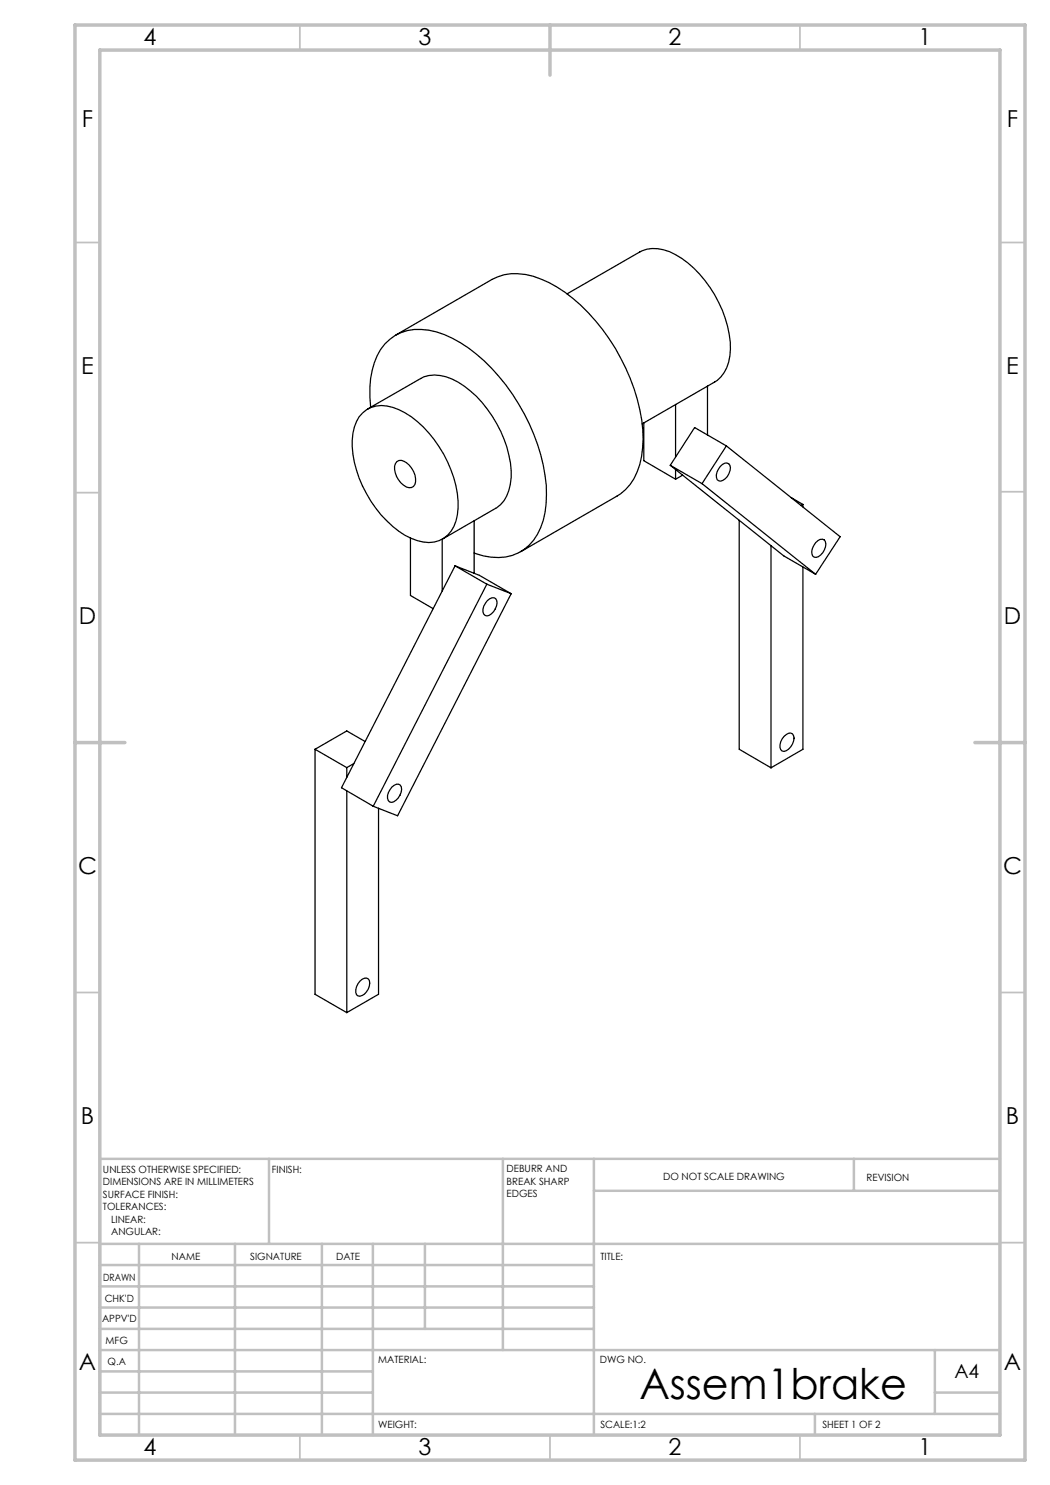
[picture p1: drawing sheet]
<svg xmlns="http://www.w3.org/2000/svg" width="210mm" height="297mm" viewBox="0 0 210 297" stroke-linecap="round" stroke-linejoin="round" font-family="sans-serif">
<g fill="none" stroke="#c0c0c0" stroke-width=".35">
<path d="M60 5v5M160 5v5M15 48.5h5M200 48.5h5M15 98.5h5M200 98.4h5M15 198.5h5M200 198.5h5M15 248.5h5M200 248.5h5M60 287v5M110 287v5"/>
<path d="M160 287v5"/>
</g>
<g fill="none" stroke="#c0c0c0" stroke-width=".5">
<path d="M53.8 231.8v17M100.6 231.8v38.2M118.8 231.8v55.2M118.8 238.2h81.2M170.8 231.8v6.4M200 231.8h-180v55.2M20 248.8h180M20 257.3h98.8M20 253h98.8M27.8 248.8v38.2M47 248.8v38.2M64.4 248.8v38.2"/>
<path d="M74.6 248.8v38.2M85 248.8v17M20 265.8h98.8M20 261.5h98.8M20 278.5h54.6M20 274.3h54.6M20 270h180M187 278.5h13M187 270v12.8M20 282.8h180M163 282.8v4.2"/>
</g>
<path d="M15 5h190v287h-190zM20 10h180v277h-180zM110 5v10M15 148.5h10M195 148.5h10" fill="none" stroke="#c0c0c0" stroke-width=".7"/>
<g fill="none" stroke="#000" stroke-width=".25">
<path d="M113.4 58.8l14.6-8.4a7.1 7.1 0 0 1 7.1 .5 23.2 23.2 0 0 1 11 18.9 7.5 7.5 0 0 1-3.1 6.6l-14.6 8.4M79.1 67l19.3-11.1a10.8 10.8 0 0 1 9.8-.1 31.2 31.2 0 0 1 13.6 11.9 37.8 37.8 0 0 1 6.8 20.1 14.2 14.2 0 0 1-3.5 10.1l-1.7 1.3-19.3 11.1M141.5 77.2v9.8M72.5 82.6a5.8 5.8 0 0 1 6.1-1.1 19.3 19.3 0 0 1 10.2 9.4 19.8 19.8 0 0 1 2.7 12.1 5.8 5.8 0 0 1-8 5.1 18.5 18.5 0 0 1-9.3-7.8 21.2 21.2 0 0 1-3.6-13.7 7 7 0 0 1 1.9-4zM73.5 81.8l10.6-6.1a6.8 6.8 0 0 1 6.3 .1 22.5 22.5 0 0 1 11 13.7 14 14 0 0 1 0 9.7 5.4 5.4 0 0 1-2.3 2.5l-10.6 6.1M74.1 81.5a18.1 18.1 0 0 1 2-11.6 9.2 9.2 0 0 1 9.7-3.9 24.2 24.2 0 0 1 12.6 7.7 40.4 40.4 0 0 1 10.9 23.3 16.7 16.7 0 0 1-2.6 11.1 9.3 9.3 0 0 1-10 3.1l-1.9-.6M79.4 92.3a1.5 1.5 0 0 1 1.9 .3 4.2 4.2 0 0 1 1.7 4.3 1.33 1.33 0 0 1-2.3 .1 4.1 4.1 0 0 1-1.6-4.3zM128.8 84.6v7.5l6.3 3.7M134.1 93.1l22.7 18.1 6.3 3.7M134.1 93.1l6.3 3.6M135.1 80.9v10.5M135.1 93.9v1.9"/>
<path d="M136.5 95l-1.4 .8M140.4 96.7l22.7 18.2M144 93.3a1.15 1.15 0 0 1 2-.2 2.81 2.81 0 0 1-1.9 3.1h-.3a1.55 1.55 0 0 1-.1-2.4zM145.3 89.2l-4.9 7.5M145.3 89.2l-6.4-3.7-4.8 7.6M145.3 89.2l22.7 18.1-4.9 7.6M158.2 99.5l2.4 1.4M82.1 107.6v11.5l4.5 2.6M88.4 107.8v10.4M91 113.2l-22.7 44.3 6.3 3.8M91 113.2l6.4 3.6M91 113.2l4.9 1.9 6.3 3.6"/>
<path d="M94.8 104.2v10.4M97.4 116.8l-22.8 44.5M97.4 116.8l4.8 1.9M102.2 118.7l-22.7 44.5-4.9-1.9M147.8 104.1v45.8l6.4 3.7M154.2 109.1v44.5M160.6 100.9l-.4 .2M160.6 100.9v.5M160.6 113.4v36.5l-6.4 3.7M163.1 108.5a1.15 1.15 0 0 1 2-.2 2.77 2.77 0 0 1-1.9 3.2l-.4-.1a1.61 1.61 0 0 1 0-2.3zM97.5 120.1a1.07 1.07 0 0 1 1.8 0 2.82 2.82 0 0 1-1.9 3.1 1.02 1.02 0 0 1-.8-1.4l.2-.6zM63 149.9v49l6.4 3.6"/>
<path d="M63 149.9l6.4 3.6M69.4 153.5v2M69.4 158.2v44.3M70.8 152.7l-1.4 .8M73 148.3l-3.6-2.1-6.4 3.7M78.4 157.4a1.07 1.07 0 0 1 1.9 0 2.82 2.82 0 0 1-2 3.1 1.02 1.02 0 0 1-.8-1.4l.2-.6zM156.8 147.3a1.09 1.09 0 0 1 1.9-.2 2.77 2.77 0 0 1-1.9 3.2 .95 .95 0 0 1-.8-1.3l.4-1.2zM75.7 161.6v37.3l-6.3 3.6M72 196.2a1.13 1.13 0 0 1 1.9-.1 2.72 2.72 0 0 1-1.9 3.1h-.4a1.43 1.43 0 0 1-.3-1.8z"/>
</g>
<text font-size="8.5" x="127.9" y="279.7">Assem1brake</text>
<g font-size="4.7">
<text x="28.7" y="9">4</text>
<text x="83.7" y="9">3</text>
<text x="133.7" y="9">2</text>
<text x="183.7" y="9">1</text>
<text x="16.4" y="25.5">F</text>
<text x="201.4" y="25.5">F</text>
<text x="16.2" y="74.7">E</text>
<text x="201.2" y="74.8">E</text>
<text x="15.8" y="124.7">D</text>
<text x="200.8" y="124.7">D</text>
<text x="15.6" y="174.7">C</text>
<text x="200.6" y="174.7">C</text>
<text x="16.2" y="224.7">B</text>
<text x="201.2" y="224.7">B</text>
<text x="15.8" y="274">A</text>
<text x="200.8" y="274">A</text>
<text x="28.7" y="291">4</text>
<text x="83.7" y="291">3</text>
<text x="133.7" y="291">2</text>
<text x="183.7" y="291">1</text>
</g>
<text font-size="3.9" x="190.9" y="275.5">A4</text>
<g font-size="2">
<text x="20.6" y="234.6">UNLESS OTHERWISE SPECIFIED:</text>
<text x="20.6" y="237.1">DIMENSIONS ARE IN MILLIMETERS</text>
<text x="20.6" y="239.6">SURFACE FINISH:</text>
<text x="54.4" y="234.6">FINISH:</text>
<text x="101.3" y="234.5">DEBURR AND</text>
<text x="101.3" y="237">BREAK SHARP</text>
<text x="101.3" y="239.5">EDGES</text>
<text x="132.6" y="236">DO NOT SCALE DRAWING</text>
<text x="173.3" y="236.2">REVISION</text>
<text x="20.6" y="242.1">TOLERANCES:</text>
<text x="22.2" y="244.6">LINEAR:</text>
<text x="22.2" y="247.1">ANGULAR:</text>
<text x="34.3" y="252">NAME</text>
<text x="50" y="251.9">SIGNATURE</text>
<text x="67.2" y="251.9">DATE</text>
<text x="120.1" y="251.9">TITLE:</text>
<text x="20.6" y="256.1">DRAWN</text>
<text x="20.9" y="260.3">CHK'D</text>
<text x="20.4" y="264.4">APPV'D</text>
<text x="21.1" y="268.8">MFG</text>
<text x="21.5" y="273">Q.A</text>
<text x="75.6" y="272.5">MATERIAL:</text>
<text x="120" y="272.5">DWG NO.</text>
<text x="75.6" y="285.5">WEIGHT:</text>
<text x="120.1" y="285.6">SCALE:1:2</text>
<text x="164.5" y="285.6">SHEET 1 OF 2</text>
</g>
</svg>
